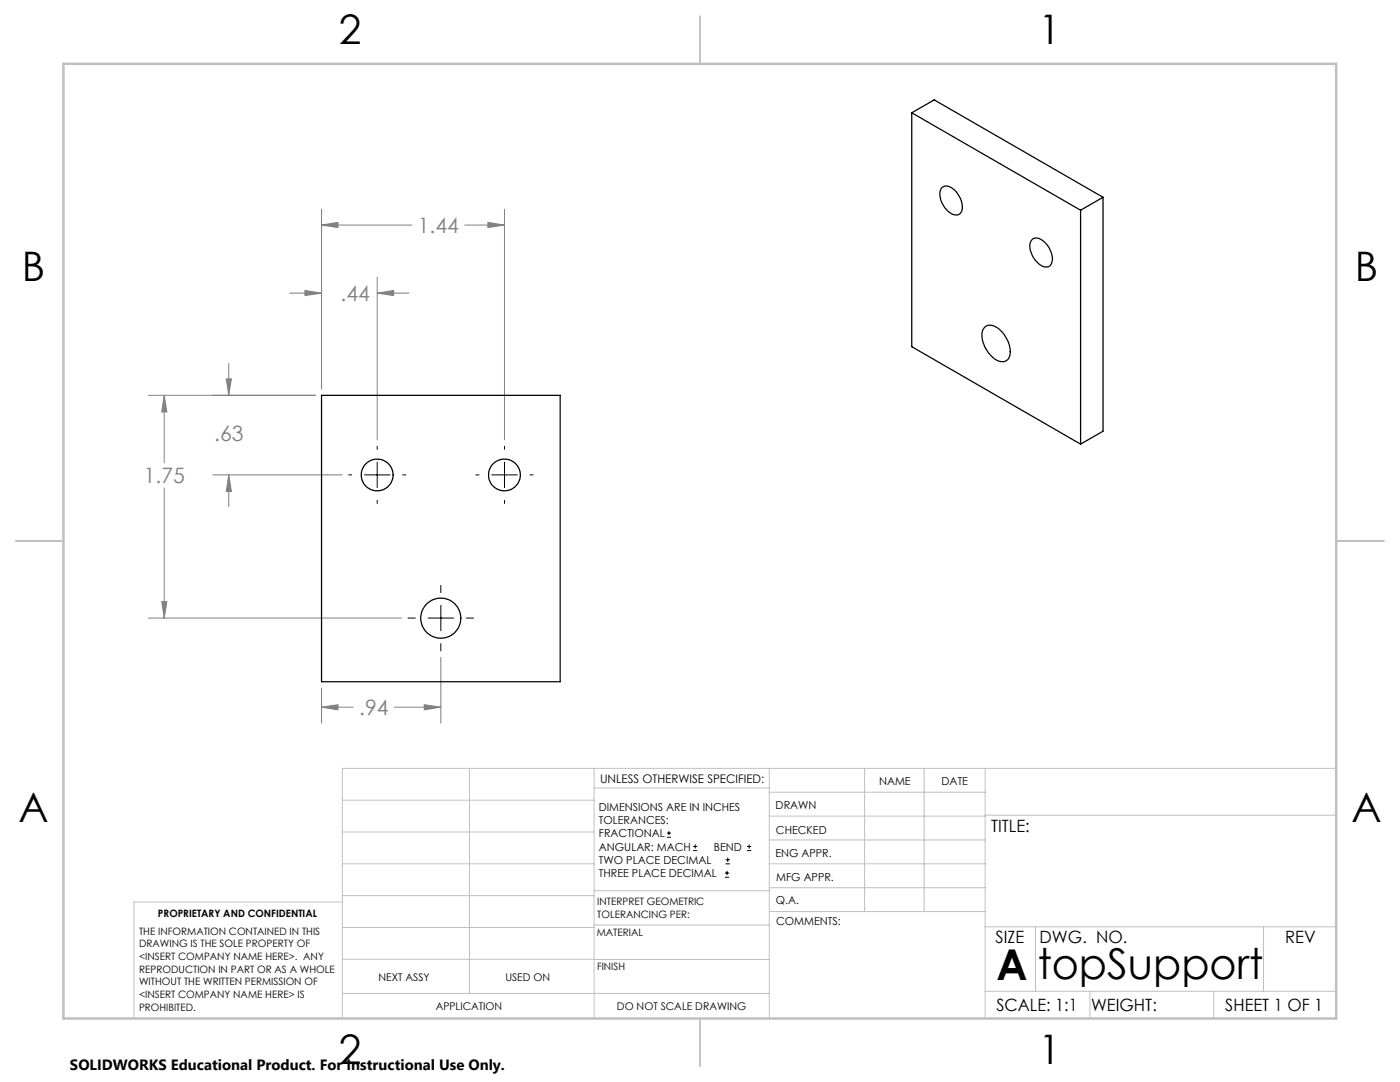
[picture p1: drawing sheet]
<svg xmlns="http://www.w3.org/2000/svg" width="279mm" height="216mm" viewBox="0 0 279 216" stroke-linecap="round" stroke-linejoin="round" font-family="sans-serif">
<g fill="none" stroke="#000" stroke-width=".2">
<path d="M69.6 94.8h.6M72.7 94.8h5.1M75.3 89v.7M75.3 92.2v5.1M75.3 99.8v.7M80.4 94.8h.6M95 94.8h.6M98.1 94.8h5.1M100.7 89v.7M100.7 92.2v5.1M100.7 99.8v.7M105.8 94.8h.6"/>
<path d="M88 116.8v1.5M81.4 123.3h1.5M85.4 123.3h5.1M88 120.8v5.1M88 128.4v1.5M93.1 123.3h1.4M133.1 167.1h.8M133.1 166.2h.8M133.5 165.8v.9M138.3 169.7h.8M138.3 168.9h.8M138.7 168.5v.8"/>
<path d="M144.7 175h.8M144.7 174.2h.8M144.8 172.4h.9M144.8 171.6h.9M145.1 173.8v.8M145.2 171.1v.9M149.1 169.7h.8M149.1 168.9h.8M149.5 168.5v.8"/>
</g>
<g fill="none" stroke="#808080" stroke-width=".2">
<path d="M57.8 58.5h6.4M60.9 58l3.3 .5-3.3 .5zM64.2 44.9l3.3-.5v1zM64.2 41.7v35.9M64.2 44.9h18M75.3 58.5l3.3-.5v1zM75.3 55.3v32.5M75.3 58.5h6.3M92.7 44.9h8M97.4 44.4l3.3 .5-3.3 .5zM100.7 41.7v46.1M29.6 78.9h33.3"/>
<path d="M32.8 78.9l.5 3.3h-1zM32.8 78.9v13.4M45.2 75.6h1l-.6 3.3zM45.6 72.5v6.4M32.8 97.4v25.9M42.5 94.8h25.8M45.6 94.8l.6 3.3h-1zM45.6 94.8v6.3M29.6 123.3h50.6M32.3 120.1h1l-.5 3.2zM64.2 137.3v7M88 131.2v13.1"/>
<path d="M64.2 141.1l3.3-.5v1zM64.2 141.1h6.3M78.7 141.1h9.3M84.7 140.6l3.3 .5-3.3 .5z"/>
</g>
<g fill="none" stroke="#c0c0c0" stroke-width=".2">
<path d="M68.3 159.7h50.3M93.7 153.3v44.9M118.6 153.3v49.9M118.6 157.2h34.9M153.5 153.3v49.9M153.5 158.1h43.1M172.5 153.3v28.6M184.4 153.3v28.6M196.6 153.3v49.9M266.7 153.3h-198.4v49.9M68.3 178.7h50.3M68.3 172.4h50.3"/>
<path d="M68.3 166h50.3M68.3 180h-41.6v23.2M118.6 177.7h35M153.5 167.6h43.1M153.5 162.8h43.1M153.5 172.4h43.1M153.5 177.1h43.1M196.6 162.7h70.1M68.3 198.2h85.2M68.3 191.4l85.2 .1M68.3 185.1h50.3M118.6 184.6h35"/>
<path d="M153.6 181.9h43M196.6 197.8h70.1M196.6 184.9h70.1M206.7 184.9v12.9M217.5 197.8v5.4M242.2 197.8v5.4M252.2 184.9v12.9"/>
</g>
<path d="M139.7 3.2v9.5M3.1 107.9h9.6M266.7 107.9h9.5M139.7 203.2v9.6" fill="none" stroke="#c0c0c0" stroke-width=".25"/>
<path d="M12.7 12.7h254v190.5h-254z" fill="none" stroke="#c0c0c0" stroke-width=".5"/>
<path d="M60.9 58l3.3 .5-3.3 .5zM75.3 58.5l3.3-.5v1zM64.2 44.9l3.3-.5v1zM97.4 44.4l3.3 .5-3.3 .5zM64.2 141.1l3.3-.5v1zM84.7 140.6l3.3 .5-3.3 .5zM32.3 120.1h1l-.5 3.2zM32.8 78.9l.5 3.3h-1zM45.6 94.8l.6 3.3h-1zM45.2 75.6h1l-.6 3.3z" fill="#808080"/>
<g fill="none" stroke="#000" stroke-width=".25">
<path d="M182 22.5l33.7 19.4M182 22.5l4.4-2.6 33.7 19.5M182 22.5v46.7l33.7 19.4M187.9 37.5a1.82 1.82 0 0 1 2.6 .4 4.1 4.1 0 0 1 1.3 4.5 1.59 1.59 0 0 1-2.5-.1 4.3 4.3 0 0 1-1.5-4.6zM220.1 39.4v46.6l-4.4 2.6M220.1 39.4l-4.4 2.5M206.1 47.7a1.88 1.88 0 0 1 2.3 .6 4.5 4.5 0 0 1 1.5 4.3 1.42 1.42 0 0 1-2.3 .2 4.7 4.7 0 0 1-2-4.5zM215.7 41.9v46.7M64.2 78.9h47.6v57.1h-47.6zM196.5 65.3a2.28 2.28 0 0 1 3.2 .6 5.6 5.6 0 0 1 1.8 5.3 1.7 1.7 0 0 1-2.8 .6 5.7 5.7 0 0 1-2.5-6z"/>
<circle cx="75.3" cy="94.8" r="3.2"/>
<circle cx="100.7" cy="94.8" r="3.2"/>
<circle cx="88" cy="123.3" r="4"/>
</g>
<g font-size="8.5">
<text x="198.9" y="195.5">A</text>
<text x="207.1" y="195.4">topSupport</text>
</g>
<g font-size="8.1">
<text x="67.6" y="8.9">2</text>
<text x="207.3" y="8.9">1</text>
<text x="4.4" y="56.2">B</text>
<text x="270.4" y="56.2">B</text>
<text x="3.7" y="164.1">A</text>
<text x="269.7" y="164.1">A</text>
<text x="67.6" y="212.4">2</text>
<text x="207.3" y="212.4">1</text>
</g>
<g font-size="4.2" fill="#808080">
<text x="83.4" y="46.5">1.44</text>
<text x="68" y="60.1">.44</text>
<text x="42.7" y="88">.63</text>
<text x="28.7" y="96.4">1.75</text>
<text x="71.7" y="142.7">.94</text>
</g>
<g font-size="3.4">
<text x="197.8" y="166">TITLE:</text>
<text x="198.7" y="188.1">SIZE</text>
<text x="207.5" y="188.1">DWG. NO.</text>
<text x="256.5" y="188.2">REV</text>
<text x="198.8" y="201.7">SCALE: 1:1</text>
<text x="217.7" y="201.8">WEIGHT:</text>
<text x="244.5" y="201.7">SHEET 1 OF 1</text>
</g>
<text font-size="3" x="14" y="213.5">SOLIDWORKS Educational Product. For Instructional Use Only.</text>
<text font-size="2.4" x="119.8" y="156.2">UNLESS OTHERWISE SPECIFIED:</text>
<g font-size="2.2">
<text x="119.5" y="161.8">DIMENSIONS ARE IN INCHES</text>
<text x="154.8" y="161.4">DRAWN</text>
<text x="175.4" y="156.6">NAME</text>
<text x="187.9" y="156.7">DATE</text>
<text x="119.5" y="164.4">TOLERANCES:</text>
<text x="119.5" y="167.1">FRACTIONAL</text>
<text x="154.9" y="166.3">CHECKED</text>
<text x="119.5" y="169.7">ANGULAR: MACH</text>
<text x="119.5" y="172.4">TWO PLACE DECIMAL</text>
<text x="142.5" y="169.7">BEND</text>
<text x="154.8" y="171">ENG APPR.</text>
<text x="119.5" y="175">THREE PLACE DECIMAL</text>
<text x="154.9" y="175.7">MFG APPR.</text>
<text x="154.9" y="180.4">Q.A.</text>
<text x="154.9" y="184.6">COMMENTS:</text>
</g>
<g font-size="2.1">
<text x="75.5" y="195.7">NEXT ASSY</text>
<text x="100.9" y="195.7">USED ON</text>
<text x="86.9" y="201.5">APPLICATION</text>
<text x="123.1" y="201.6">DO NOT SCALE DRAWING</text>
</g>
<g font-size="2">
<text x="31.5" y="182.9">PROPRIETARY AND CONFIDENTIAL</text>
<text x="119.2" y="180.6">INTERPRET GEOMETRIC</text>
<text x="119.2" y="183.1">TOLERANCING PER:</text>
<text x="27.8" y="186.5">THE INFORMATION CONTAINED IN THIS</text>
<text x="27.8" y="189">DRAWING IS THE SOLE PROPERTY OF</text>
<text x="27.8" y="191.6">&lt;INSERT COMPANY NAME HERE&gt;. ANY</text>
<text x="119.1" y="186.7">MATERIAL</text>
<text x="27.8" y="194.1">REPRODUCTION IN PART OR AS A WHOLE</text>
<text x="27.8" y="196.6">WITHOUT THE WRITTEN PERMISSION OF</text>
<text x="119.1" y="193.5">FINISH</text>
<text x="27.8" y="199.1">&lt;INSERT COMPANY NAME HERE&gt; IS</text>
<text x="27.8" y="201.7">PROHIBITED.</text>
</g>
</svg>
